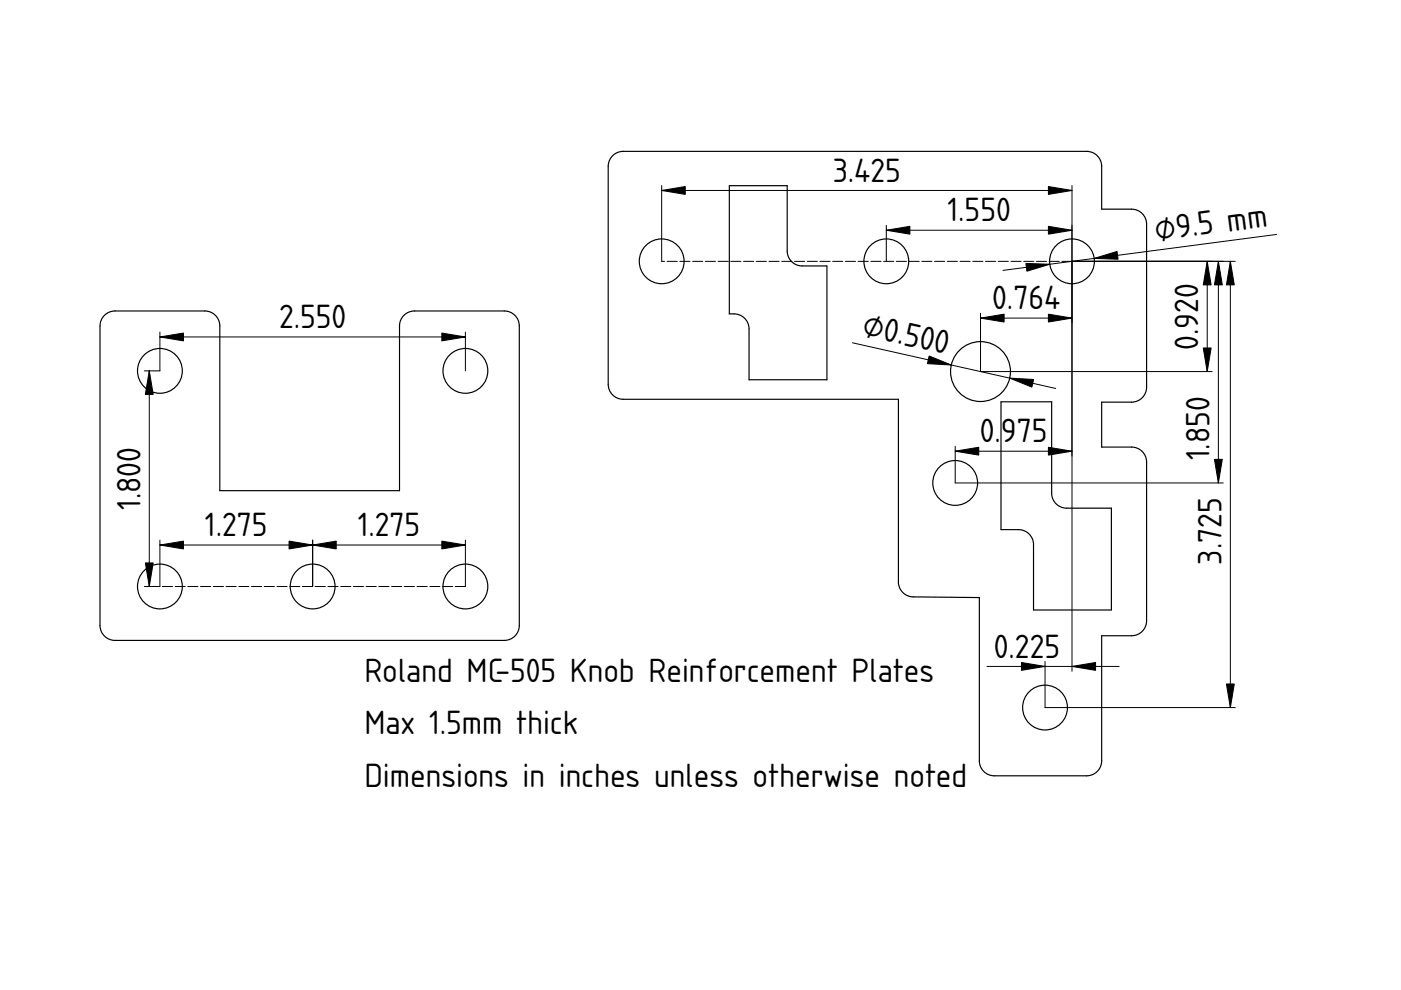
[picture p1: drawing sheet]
<svg xmlns="http://www.w3.org/2000/svg" width="297mm" height="210mm" viewBox="0 0 297 210" stroke-linecap="round" stroke-linejoin="round" font-family="sans-serif">
<path d="M0 0h297v210h-297zM0 0v210h297v-210z" fill="#000"/>
<g fill="#fff">
<path d="M33.9 124.4h64.8z"/>
<path d="M22.1 66.9a3.2 3.2 0 0 1 2.3-1h19a3.2 3.2 0 0 1 3.2 3.2v34.9h38.1v-34.9a3.2 3.2 0 0 1 3.2-3.2h19a3.2 3.2 0 0 1 3.2 3.2v63.5a3.2 3.2 0 0 1-3.2 3.2h-82.5a3.2 3.2 0 0 1-3.2-3.2v-63.5a3.2 3.2 0 0 1 .9-2.2z" fill-rule="evenodd"/>
<circle cx="33.9" cy="78.6" r="4.8"/>
<circle cx="98.7" cy="78.6" r="4.8"/>
<circle cx="33.9" cy="124.4" r="4.8"/>
<circle cx="66.3" cy="124.4" r="4.8"/>
<circle cx="98.7" cy="124.4" r="4.8"/>
</g>
<g fill="none" stroke="#000" stroke-width=".25">
<path d="M22.1 66.9a3.2 3.2 0 0 1 2.3-1h19a3.2 3.2 0 0 1 3.2 3.2v34.9h38.1v-34.9a3.2 3.2 0 0 1 3.2-3.2h19a3.2 3.2 0 0 1 3.2 3.2v63.5a3.2 3.2 0 0 1-3.2 3.2h-82.5a3.2 3.2 0 0 1-3.2-3.2v-63.5a3.2 3.2 0 0 1 .9-2.2z"/>
<circle cx="33.9" cy="78.6" r="4.8"/>
<circle cx="98.7" cy="78.6" r="4.8"/>
<circle cx="33.9" cy="124.4" r="4.8"/>
<circle cx="66.3" cy="124.4" r="4.8"/>
<circle cx="98.7" cy="124.4" r="4.8"/>
</g>
<path d="M98.7 124.4h-64.8" fill="none" stroke="#000" stroke-width=".21" stroke-dasharray="2.2 .5"/>
<path d="M31.6 78.6v45.8M33.9 71.4h64.8M33.9 70.4v8.2h-3.3M98.7 70.4v8.2M33.9 114.5v9.9h-3.3M33.9 115.6h64.8M66.3 114.5v9.9M98.7 114.5v9.9" fill="none" stroke="#000" stroke-width=".21"/>
<path d="M31.6 78.6l.9 5h-1.7zM33.9 71.4l5-.8v1.7zM93.7 70.6l5 .8-5 .9zM33.9 115.6l5-.9v1.7zM61.3 114.7l5 .9-5 .8zM66.3 115.6l5-.9v1.7zM93.7 114.7l5 .9-5 .8zM30.8 119.4h1.7l-.9 5z" fill="#000" stroke="#000" stroke-width=".21"/>
<g fill="#fff">
<path d="M140.3 55.4h87z"/>
<path d="M129.9 33a3.2 3.2 0 0 1 2.2-.9h98.3a3.2 3.2 0 0 1 3.2 3.2v9h6.3a3.2 3.2 0 0 1 3.2 3.2v34.6a3.2 3.2 0 0 1-3.2 3.2h-6.3v9.5h6.3a3.2 3.2 0 0 1 3.2 3.2v33.6a3.2 3.2 0 0 1-3.2 3.2h-6.3v26.5a3.2 3.2 0 0 1-3.2 3.2h-19.6a3.2 3.2 0 0 1-3.2-3.2v-34.6l-14-.1a3.2 3.2 0 0 1-3.1-3.2v-38.7h-58.4a3.2 3.2 0 0 1-3.1-3.2v-46.2a3.2 3.2 0 0 1 .9-2.3z" fill-rule="evenodd"/>
<path d="M154.6 39.4h12.3v13.8a3.2 3.2 0 0 0 3.2 3.2h5.2v24.1h-16.5v-10.8a3.4 3.4 0 0 0-4.2-3.1z" fill-rule="evenodd"/>
<path d="M212.2 85.2h10.8v19.4a3.2 3.2 0 0 0 3.1 3.1h9.5v21.6h-16.5v-13.8a3.2 3.2 0 0 0-3.1-3.2h-3.8z" fill-rule="evenodd"/>
<circle cx="207.9" cy="78.8" r="6.4"/>
<circle cx="221.6" cy="150" r="4.8"/>
<circle cx="187.9" cy="55.4" r="4.8"/>
<circle cx="140.3" cy="55.4" r="4.8"/>
<circle cx="202.5" cy="102.4" r="4.8"/>
<circle cx="227.3" cy="55.4" r="4.8"/>
</g>
<g fill="none" stroke="#000" stroke-width=".25">
<path d="M129.9 33a3.2 3.2 0 0 1 2.2-.9h98.3a3.2 3.2 0 0 1 3.2 3.2v9h6.3a3.2 3.2 0 0 1 3.2 3.2v34.6a3.2 3.2 0 0 1-3.2 3.2h-6.3v9.5h6.3a3.2 3.2 0 0 1 3.2 3.2v33.6a3.2 3.2 0 0 1-3.2 3.2h-6.3v26.5a3.2 3.2 0 0 1-3.2 3.2h-19.6a3.2 3.2 0 0 1-3.2-3.2v-34.6l-14-.1a3.2 3.2 0 0 1-3.1-3.2v-38.7h-58.4a3.2 3.2 0 0 1-3.1-3.2v-46.2a3.2 3.2 0 0 1 .9-2.3zM154.6 39.4h12.3v13.8a3.2 3.2 0 0 0 3.2 3.2h5.2v24.1h-16.5v-10.8a3.4 3.4 0 0 0-4.2-3.1zM212.2 85.2h10.8v19.4a3.2 3.2 0 0 0 3.1 3.1h9.5v21.6h-16.5v-13.8a3.2 3.2 0 0 0-3.1-3.2h-3.8z"/>
<circle cx="140.3" cy="55.4" r="4.8"/>
<circle cx="187.9" cy="55.4" r="4.8"/>
<circle cx="227.3" cy="55.4" r="4.8"/>
<circle cx="207.9" cy="78.8" r="6.4"/>
<circle cx="202.5" cy="102.4" r="4.8"/>
<circle cx="221.6" cy="150" r="4.8"/>
</g>
<path d="M227.3 55.4h-87" fill="none" stroke="#000" stroke-width=".21" stroke-dasharray="2.2 .5"/>
<g fill="none" stroke="#000" stroke-width=".21">
<path d="M140.3 39.3v16.1M227.3 39.3v103M140.3 40.4h87M187.9 48.8h39.4M187.9 47.8v7.6M227.3 55.4h34.6M256 55.4v23.4M258.3 55.4v47M260.9 55.4v94.6M270.6 49.7l-57.9 7.6M180.7 72.7l43.1 9.7M207.9 67.4h19.4"/>
<path d="M207.9 66.4v12.4h49.1M202.5 94.6v7.8h56.9M202.5 95.7h24.8M209.2 141.3h28.1M221.6 140.3v9.7h40.3"/>
</g>
<g fill="#000" stroke="#000" stroke-width=".21">
<path d="M140.3 40.4l5-.9v1.7zM187.9 48.8l5-.8v1.7zM217.5 55.9l5.1 .1-4.9 1.5zM222.3 48l5 .8-5 .9zM222.3 39.5l5 .9-5 .8zM232 54.8l4.8-1.5 .3 1.7zM256 55.4l.8 5h-1.7zM258.3 55.4l.9 5h-1.7zM260.9 55.4l.8 5h-1.7zM197 75.5l4.7 1.9-5.1-.3zM207.9 67.4l5-.8v1.7zM222.3 66.6l5 .8-5 .9z"/>
<path d="M255.1 73.8h1.7l-.8 5zM202.5 95.7l5-.9v1.7zM214.1 80.2l5 .3-.3 1.6zM222.3 94.8l5 .9-5 .8zM257.5 97.4h1.7l-.9 5zM216.6 140.5l5 .8-5 .8zM227.3 141.3l5-.8v1.6zM260 145h1.7l-.8 5z"/>
</g>
<g font-size="6.7">
<text x="176.6" y="38.5">3.425</text>
<text x="200.9" y="46.9">1.550</text>
<text x="245.1" y="51.1" transform="rotate(-7 245.1 51.1)">⌀9.5 mm</text>
<text x="210.4" y="65.6">0.764</text>
<text x="59.2" y="69.6">2.550</text>
<text x="182.6" y="71.1" transform="rotate(13 182.6 71.1)">⌀0.500</text>
<text x="254.1" y="74.1" transform="rotate(-90 254.1 74.1)">0.920</text>
<text x="207.7" y="93.8">0.975</text>
<text x="256.4" y="97.6" transform="rotate(-90 256.4 97.6)">1.850</text>
<text x="29.8" y="108.2" transform="rotate(-90 29.8 108.2)">1.800</text>
<text x="43.5" y="113.7">1.275</text>
<text x="75.8" y="113.7">1.275</text>
<text x="259" y="119.7" transform="rotate(-90 259 119.7)">3.725</text>
<text x="210.7" y="139.4">0.225</text>
<text x="77.3" y="144.5">Roland MC-505 Knob Reinforcement Plates</text>
<text x="77.3" y="155.7">Max 1.5mm thick</text>
<text x="77.3" y="166.9">Dimensions in inches unless otherwise noted</text>
</g>
</svg>
